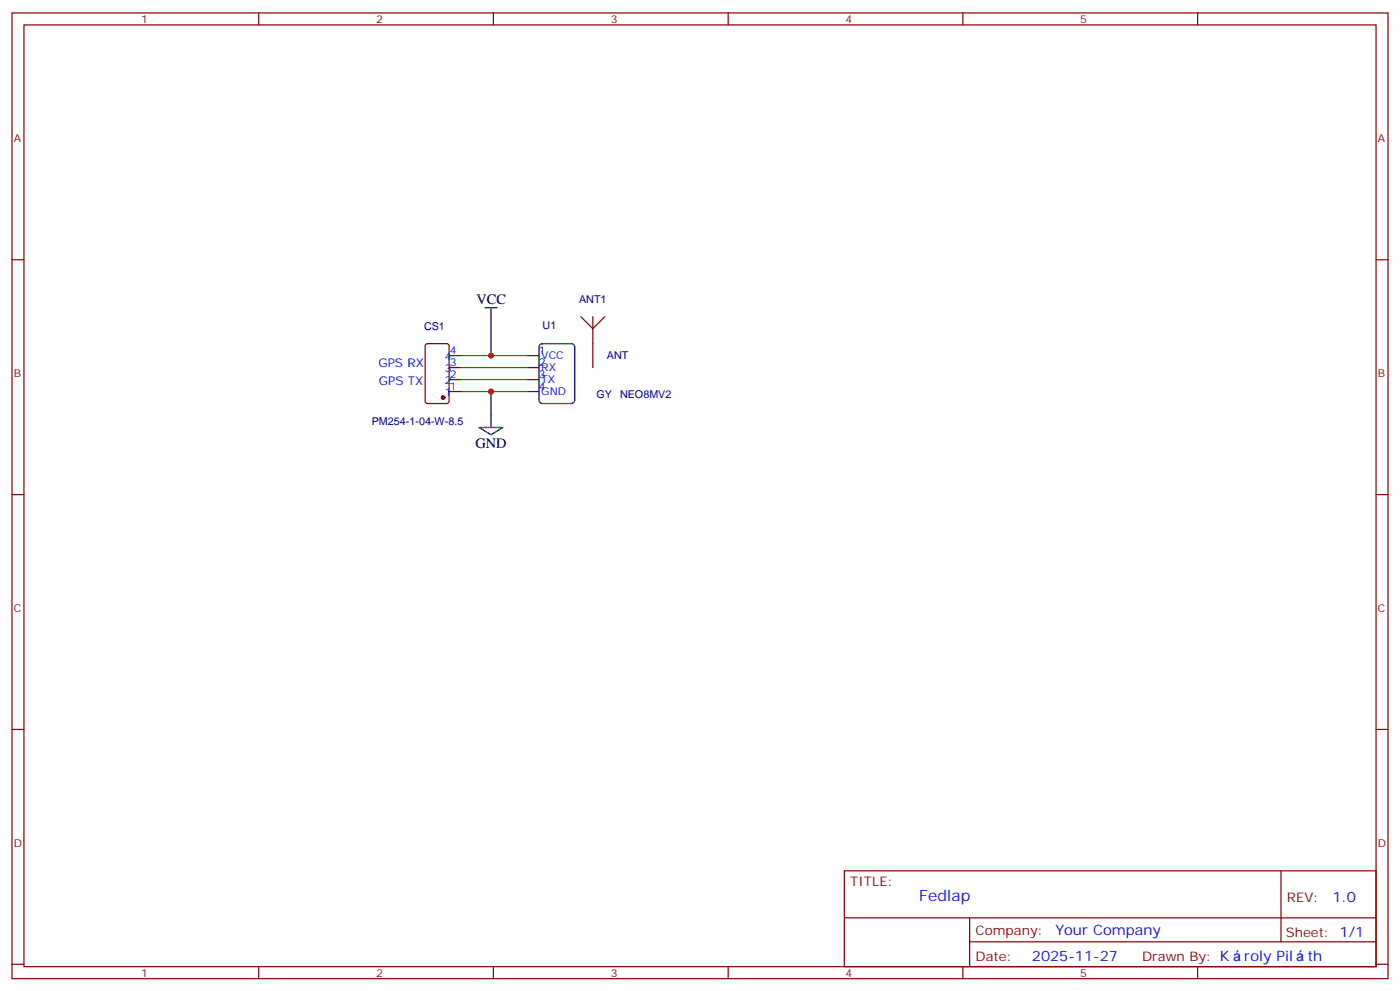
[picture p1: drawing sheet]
<svg xmlns="http://www.w3.org/2000/svg" width="412mm" height="292mm" viewBox="0 0 412 292" stroke-linecap="round" stroke-linejoin="round" font-family="sans-serif">
<g fill="none" stroke="#870000" stroke-width=".35">
<path d="M3.5 3.8h405.4v284.3h-405.4zM7.1 7.3h398.2v277.3h-398.2zM76.2 3.8v3.5M145.3 3.8v3.5M214.5 3.8v3.5M283.6 3.8v3.5M352.8 3.8v3.5M3.5 76.5h3.6M405.3 76.5h3.6M125.5 101.4l.4-.2h5.7l.6 .4 .1 16.5-.5 .7h-5.9l-.6-.4-.1-16.5zM132.3 104.7h3.5M132.3 108.2h3.5"/>
<path d="M132.3 111.8h3.5M132.3 115.3h3.5M155.2 104.7h3.5M155.2 108.2h3.5M155.2 111.8h3.5M155.2 115.3h3.5M3.5 145.6h3.6M405.3 145.6h3.6M3.5 214.8h3.6M405.3 214.8h3.6M248.7 256.4h156.6v28.2h-156.6zM377.3 256.4v20.9"/>
<path d="M248.7 270.2h156.5M285.6 277.3h119.6M285.6 270.2v14.2M3.5 283.9h3.6M76.2 284.6v3.5M145.3 284.6v3.5M214.5 284.6v3.5M283.6 284.6v3.5M352.8 284.6v3.5M405.3 283.9h3.6"/>
</g>
<path d="M171.1 93.2l3.5 3.6M174.6 96.8v11.4M174.6 93.2v3.6M178.2 93.2l-3.6 3.6" fill="none" stroke="#850000" stroke-width=".35"/>
<path d="M142.9 90.6h3.5M144.6 90.6v3.5M159 101.6l.8-.4h8.5l.8 .4 .2 .6v15.6l-.4 .8-.6 .2h-8.5l-.8-.5-.3-.5v-15.6zM141.1 125.9h7.1l-3.6 2.1zM144.6 122.3v3.6" fill="none" stroke="#000" stroke-width=".35"/>
<path d="M144.6 94.1v10.6h-8.8M135.8 115.3h8.8v7M135.8 108.2h19.4M135.8 111.8h19.4M144.6 115.3h10.6M144.6 104.7h10.6" fill="none" stroke="#008700" stroke-width=".35"/>
<circle cx="130.5" cy="117.1" r=".53" fill="#870000" stroke="#870000" stroke-width=".35"/>
<g fill="#c00">
<circle cx="144.6" cy="104.7" r=".88"/>
<circle cx="144.6" cy="115.3" r=".88"/>
</g>
<text font-size="4.6" fill="#00f" x="270.8" y="265.4">Fedlap</text>
<g font-size="4.2">
<text x="140.3" y="89.6">VCC</text>
<text x="140" y="131.9">GND</text>
</g>
<g font-size="4.2" fill="#00f">
<text x="392.5" y="265.7">1.0</text>
<text x="310.9" y="275.2">Your Company</text>
<text x="304" y="283">2025-11-27</text>
<text x="366.5" y="282.9">roly Pil</text>
<text x="385.1" y="282.9">th</text>
</g>
<g font-size="3.9" fill="#800">
<text x="250.5" y="261">TITLE:</text>
<text x="379.1" y="265.7">REV:</text>
<text x="287.4" y="275.2">Company:</text>
<text x="378.7" y="275.8">Sheet: 1/1</text>
<text x="287.4" y="282.9">Date:</text>
<text x="336.4" y="282.9">Drawn By: K</text>
</g>
<g font-size="3.5" fill="#00f">
<text x="111.5" y="107.9">GPS RX</text>
<text x="111.6" y="113.2">GPS TX</text>
</g>
<g font-size="3.2" fill="#800">
<text x="41.6" y="6.8">1</text>
<text x="110.8" y="6.8">2</text>
<text x="179.9" y="6.8">3</text>
<text x="249.1" y="6.8">4</text>
<text x="318.2" y="6.8">5</text>
<text x="4.1" y="41.9">A</text>
<text x="405.9" y="41.9">A</text>
<text x="4.1" y="111.1">B</text>
<text x="405.9" y="111.1">B</text>
<text x="4.1" y="180.2">C</text>
<text x="405.9" y="180.2">C</text>
<text x="4.1" y="249.3">D</text>
<text x="405.9" y="249.3">D</text>
<text x="41.6" y="287.6">1</text>
<text x="110.8" y="287.6">2</text>
<text x="179.9" y="287.6">3</text>
<text x="249.1" y="287.6">4</text>
<text x="318.2" y="287.6">5</text>
</g>
<g font-size="3.2" fill="#000080">
<text x="170.6" y="89.2">ANT1</text>
<text x="124.9" y="97">CS1</text>
<text x="159.8" y="96.9">U1</text>
<text x="178.8" y="105.8">ANT</text>
<text x="175.7" y="117.2">GY</text>
<text x="182.6" y="117.2">NEO8MV2</text>
<text x="109.5" y="125.2">PM254-1-04-W-8.5</text>
</g>
<g font-size="3.2" fill="#00f">
<text x="131" y="106.1">4</text>
<text x="132.5" y="107.9">3</text>
<text x="132.5" y="104.4">4</text>
<text x="158.7" y="104.4">1</text>
<text x="158.7" y="107.9">2</text>
<text x="159.5" y="105.8">VCC</text>
<text x="131" y="113.2">2</text>
<text x="131" y="109.6">3</text>
<text x="132.5" y="111.4">2</text>
<text x="158.7" y="111.4">3</text>
<text x="159.5" y="109.3">RX</text>
<text x="159.5" y="112.8">TX</text>
<text x="131" y="116.7">1</text>
<text x="132.5" y="114.9">1</text>
<text x="158.7" y="114.9">4</text>
<text x="159.5" y="116.3">GND</text>
</g>
</svg>
